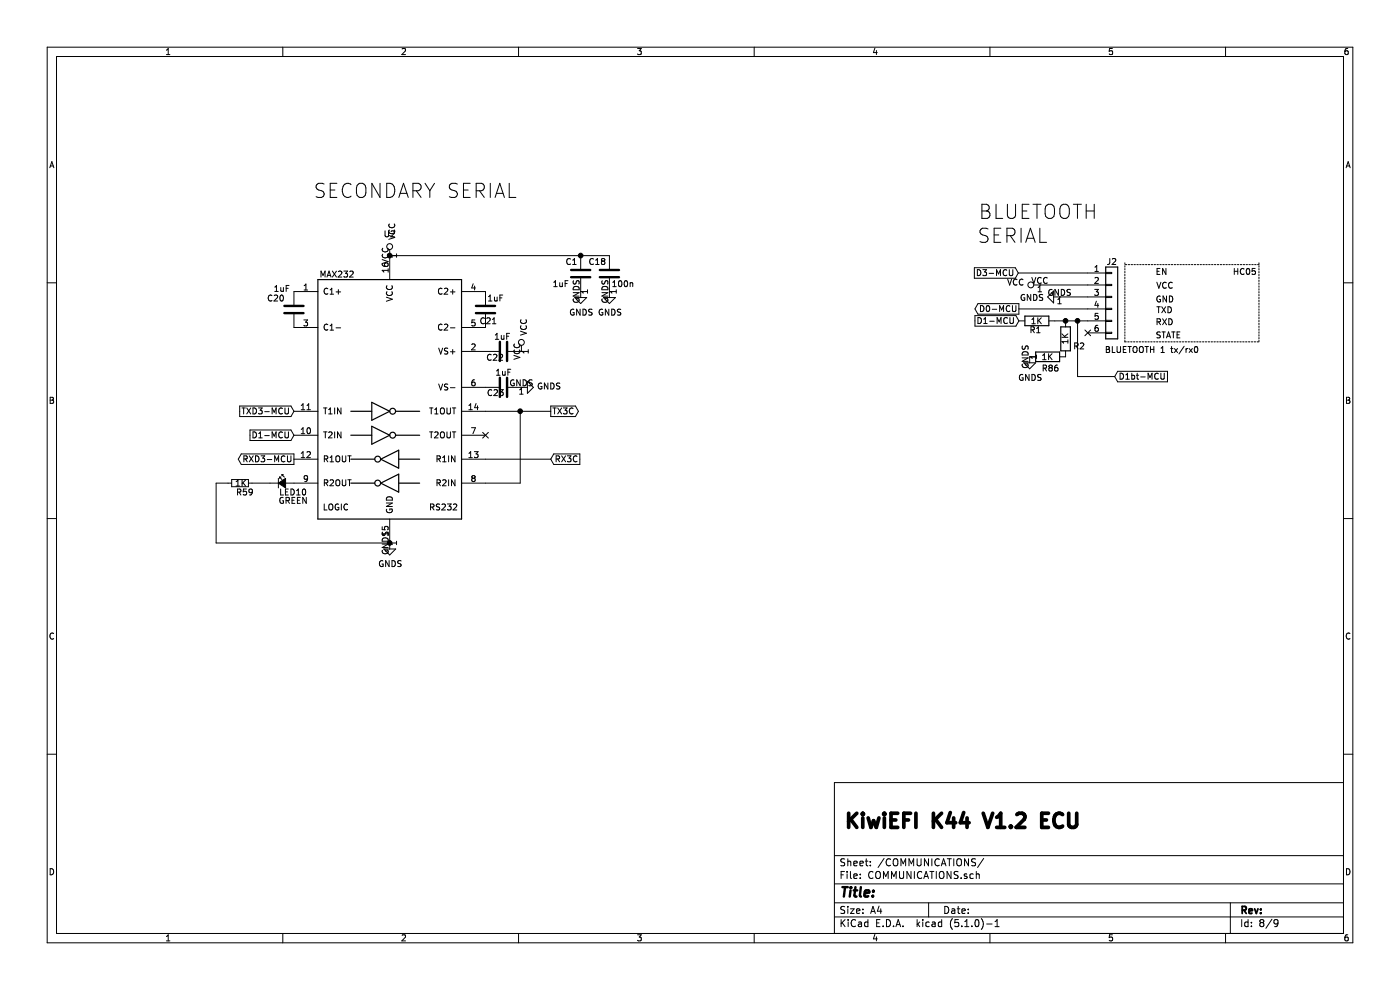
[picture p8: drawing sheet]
EESchema Schematic File Version 4
LIBS:KiwiEFIecuV44K-cache
EELAYER 29 0
EELAYER END
$Descr A4 11693 8268
encoding utf-8
Sheet 8 9
Title ""
Date ""
Rev ""
Comp ""
Comment1 ""
Comment2 ""
Comment3 ""
Comment4 ""
$EndDescr
Text GLabel 2455 3835 0    50   Output ~ 0
RXD3-MCU
Text GLabel 2455 3435 0    50   Input ~ 0
TXD3-MCU
$Comp
L Connector_Generic:Conn_01x06 J?
U 1 1
P 9285 2480
AR Path="/5FECF1D7/5FF81D31" Ref="J?"  Part="1" 
AR Path="/5FF81D31" Ref="J?"  Part="1" 
AR Path="/5FF7909B/5FF81D31" Ref="J2"  Part="1" 
F 0 "J2" H 9240 2775 50  0000 L CNN
F 1 "BLUETOOTH 1 tx/rx0" H 9225 2040 50  0000 L CNN
F 2 "Connector_PinHeader_2.54mm:PinHeader_1x06_P2.54mm_Vertical" H 9285 2480 50  0001 C CNN
F 3 "~" H 9285 2480 50  0001 C CNN
	1    9285 2480
	1    0    0    -1  
$EndComp
$Comp
L Device:R R?
U 1 1
P 8660 2680
AR Path="/5F25776A/5FF81D3B" Ref="R?"  Part="1" 
AR Path="/5FF81D3B" Ref="R?"  Part="1" 
AR Path="/5F4074D8/5FF81D3B" Ref="R?"  Part="1" 
AR Path="/5F4071D6/5FF81D3B" Ref="R?"  Part="1" 
AR Path="/5FECF1D7/5FF81D3B" Ref="R?"  Part="1" 
AR Path="/5FF7909B/5FF81D3B" Ref="R1"  Part="1" 
F 0 "R1" V 8735 2640 50  0000 L CNN
F 1 "1K" V 8660 2630 50  0000 L CNN
F 2 "Resistor_SMD:R_0805_2012Metric" V 8590 2680 50  0001 C CNN
F 3 "~" H 8660 2680 50  0001 C CNN
F 4 "311-120CRCT-ND" H 2710 -2020 50  0001 C CNN "Digikey Part Number"
F 5 "Yageo" H 2710 -2020 50  0001 C CNN "Manufacturer_Name"
F 6 "RC0805FR-07120RL" H 2710 -2020 50  0001 C CNN "Manufacturer_Part_Number"
F 7 "https://www.digikey.com/product-detail/en/yageo/RC0805FR-07120RL/311-120CRCT-ND/730522" H 2710 -2020 50  0001 C CNN "URL"
	1    8660 2680
	0    -1   1    0   
$EndComp
$Comp
L Device:R R?
U 1 1
P 8900 2830
AR Path="/5F25776A/5FF81D45" Ref="R?"  Part="1" 
AR Path="/5FF81D45" Ref="R?"  Part="1" 
AR Path="/5F4074D8/5FF81D45" Ref="R?"  Part="1" 
AR Path="/5F4071D6/5FF81D45" Ref="R?"  Part="1" 
AR Path="/5FECF1D7/5FF81D45" Ref="R?"  Part="1" 
AR Path="/5FF7909B/5FF81D45" Ref="R2"  Part="1" 
F 0 "R2" H 8735 2770 50  0000 L CNN
F 1 "1K" V 8900 2780 50  0000 L CNN
F 2 "Resistor_SMD:R_0805_2012Metric" V 8830 2830 50  0001 C CNN
F 3 "~" H 8900 2830 50  0001 C CNN
F 4 "311-10KARCT-ND" H 3150 -2420 50  0001 C CNN "Digikey Part Number"
F 5 "Yageo" H 3150 -2420 50  0001 C CNN "Manufacturer_Name"
F 6 "RC0805JR-0710KL" H 3150 -2420 50  0001 C CNN "Manufacturer_Part_Number"
F 7 "https://www.digikey.com/product-detail/en/yageo/RC0805JR-0710KL/311-10KARCT-ND/731188" H 3150 -2420 50  0001 C CNN "URL"
	1    8900 2830
	-1   0    0    -1  
$EndComp
Wire Wire Line
	9085 2680 9000 2680
Connection ~ 8900 2680
Wire Wire Line
	8900 2680 8810 2680
Text GLabel 8510 2680 0    50   Input ~ 0
D1-MCU
Text GLabel 8505 2280 0    50   Input ~ 0
D3-MCU
Text GLabel 8510 2580 0    50   Output ~ 0
D0-MCU
Wire Wire Line
	9085 2580 8510 2580
Wire Wire Line
	9085 2480 8850 2480
Wire Wire Line
	9085 2280 8505 2280
$Comp
L power:VCC #PWR?
U 1 1
P 8685 2380
AR Path="/5FF81D61" Ref="#PWR?"  Part="1" 
AR Path="/5FF7909B/5FF81D61" Ref="#PWR09"  Part="1" 
F 0 "#PWR09" H 8685 2230 50  0001 C CNN
F 1 "VCC" V 8703 2507 50  0000 L CNN
F 2 "" H 8685 2380 50  0001 C CNN
F 3 "" H 8685 2380 50  0001 C CNN
	1    8685 2380
	0    -1   -1   0   
$EndComp
Wire Wire Line
	8685 2380 9085 2380
$Comp
L Device:R R?
U 1 1
P 8750 2980
AR Path="/5F25776A/5FF81D73" Ref="R?"  Part="1" 
AR Path="/5FF81D73" Ref="R?"  Part="1" 
AR Path="/5F4074D8/5FF81D73" Ref="R?"  Part="1" 
AR Path="/5F4071D6/5FF81D73" Ref="R?"  Part="1" 
AR Path="/5FECF1D7/5FF81D73" Ref="R?"  Part="1" 
AR Path="/5FF7909B/5FF81D73" Ref="R86"  Part="1" 
F 0 "R86" V 8845 2880 50  0000 L CNN
F 1 "1K" V 8750 2930 50  0000 L CNN
F 2 "Resistor_SMD:R_0805_2012Metric" V 8680 2980 50  0001 C CNN
F 3 "~" H 8750 2980 50  0001 C CNN
F 4 "311-120CRCT-ND" H 2800 -1720 50  0001 C CNN "Digikey Part Number"
F 5 "Yageo" H 2800 -1720 50  0001 C CNN "Manufacturer_Name"
F 6 "RC0805FR-07120RL" H 2800 -1720 50  0001 C CNN "Manufacturer_Part_Number"
F 7 "https://www.digikey.com/product-detail/en/yageo/RC0805FR-07120RL/311-120CRCT-ND/730522" H 2800 -1720 50  0001 C CNN "URL"
	1    8750 2980
	0    -1   1    0   
$EndComp
Text Notes 8170 1840 0    118  ~ 0
BLUETOOTH
Text Notes 8160 2040 0    118  ~ 0
SERIAL
Wire Notes Line
	9395 2855 10515 2855
Wire Notes Line
	10515 2855 10515 2195
Wire Notes Line
	10515 2210 9395 2210
Wire Notes Line
	9395 2855 9395 2195
Text Notes 10295 2305 0    50   ~ 0
HC05
Text Notes 9650 2835 0    50   ~ 0
STATE
Text Notes 9650 2725 0    50   ~ 0
RXD
Text Notes 9655 2625 0    50   ~ 0
TXD
Text Notes 9650 2535 0    50   ~ 0
GND
Text Notes 9655 2420 0    50   ~ 0
VCC
Text Notes 9650 2305 0    50   ~ 0
EN
NoConn ~ 9085 2780
Text Notes 2615 1665 0    118  ~ 0
SECONDARY SERIAL
$Comp
L Interface_UART:MAX232 U2
U 1 1
P 3255 3335
F 0 "U2" H 3255 4716 50  0000 C CNN
F 1 "MAX232" H 2815 4380 50  0000 C CNN
F 2 "Package_SO:SOIC-16_3.9x9.9mm_P1.27mm" H 3305 2285 50  0001 L CNN
F 3 "http://www.ti.com/lit/ds/symlink/max232.pdf" H 3255 3435 50  0001 C CNN
	1    3255 3335
	1    0    0    -1  
$EndComp
$Comp
L power:VCC #PWR?
U 1 1
P 3255 2135
AR Path="/5FF74F65" Ref="#PWR?"  Part="1" 
AR Path="/5FF7909B/5FF74F65" Ref="#PWR012"  Part="1" 
F 0 "#PWR012" H 3255 1985 50  0001 C CNN
F 1 "VCC" V 3273 2262 50  0000 L CNN
F 2 "" H 3255 2135 50  0001 C CNN
F 3 "" H 3255 2135 50  0001 C CNN
	1    3255 2135
	1    0    0    -1  
$EndComp
$Comp
L power:VCC #PWR?
U 1 1
P 4355 2935
AR Path="/5FF762A8" Ref="#PWR?"  Part="1" 
AR Path="/5FF7909B/5FF762A8" Ref="#PWR097"  Part="1" 
F 0 "#PWR097" H 4355 2785 50  0001 C CNN
F 1 "VCC" V 4373 3062 50  0000 L CNN
F 2 "" H 4355 2935 50  0001 C CNN
F 3 "" H 4355 2935 50  0001 C CNN
	1    4355 2935
	1    0    0    -1  
$EndComp
Text GLabel 2455 3635 0    50   Input ~ 0
D1-MCU
$Comp
L KiwiEFIecuV44K-rescue:Led_Small-RESCUE-OLIMEXINO-2560_Rev_B-OLIMEXINO-2560_Rev_B-KiwiEFIecuV44K-rescue LED?
U 1 1
P 2355 4035
AR Path="/5FF8D81F" Ref="LED?"  Part="1" 
AR Path="/5FEB0816/5FF8D81F" Ref="LED?"  Part="1" 
AR Path="/5FECF1D7/5FF8D81F" Ref="LED?"  Part="1" 
AR Path="/61828FD0/5FF8D81F" Ref="LED?"  Part="1" 
AR Path="/5FF7909B/5FF8D81F" Ref="LED10"  Part="1" 
F 0 "LED10" H 2330 3960 50  0000 L CNN
F 1 "GREEN" H 2325 3890 50  0000 L CNN
F 2 "LED_SMD:LED_0805_2012Metric_Pad1.15x1.40mm_HandSolder" V 2355 4035 60  0001 C CNN
F 3 "" V 2355 4035 60  0000 C CNN
	1    2355 4035
	1    0    0    -1  
$EndComp
$Comp
L KiwiEFIecuV44K-rescue:R_Small-OLIMEXINO-2560_Rev_B-KiwiEFIecuV44K-rescue R?
U 1 1
P 2005 4035
AR Path="/5FF8D825" Ref="R?"  Part="1" 
AR Path="/5FEB0816/5FF8D825" Ref="R?"  Part="1" 
AR Path="/5FECF1D7/5FF8D825" Ref="R?"  Part="1" 
AR Path="/61828FD0/5FF8D825" Ref="R?"  Part="1" 
AR Path="/5FF7909B/5FF8D825" Ref="R59"  Part="1" 
F 0 "R59" V 2080 4000 50  0000 L CNN
F 1 "1K" V 2005 3990 50  0000 L CNN
F 2 "Resistor_SMD:R_0805_2012Metric_Pad1.15x1.40mm_HandSolder" H 2005 4035 60  0001 C CNN
F 3 "" H 2005 4035 60  0000 C CNN
	1    2005 4035
	0    1    1    0   
$EndComp
Wire Wire Line
	1805 4035 1905 4035
Wire Wire Line
	2255 4035 2105 4035
$Comp
L Device:C C?
U 1 1
P 5090 2285
AR Path="/5F475BB7/5FF9A4F1" Ref="C?"  Part="1" 
AR Path="/5F407370/5FF9A4F1" Ref="C?"  Part="1" 
AR Path="/60006153/5FF9A4F1" Ref="C?"  Part="1" 
AR Path="/5FF7909B/5FF9A4F1" Ref="C18"  Part="1" 
F 0 "C18" H 5115 2385 50  0000 L CNN
F 1 "100n" H 4880 2200 50  0000 L CNN
F 2 "Capacitor_SMD:C_0805_2012Metric_Pad1.15x1.40mm_HandSolder" H 5128 2135 50  0001 C CNN
F 3 "" H 5090 2285 50  0000 C CNN
	1    5090 2285
	-1   0    0    -1  
$EndComp
$Comp
L Device:C C?
U 1 1
P 4850 2285
AR Path="/5F475BB7/5FF9A4FE" Ref="C?"  Part="1" 
AR Path="/5F407370/5FF9A4FE" Ref="C?"  Part="1" 
AR Path="/60006153/5FF9A4FE" Ref="C?"  Part="1" 
AR Path="/5FF7909B/5FF9A4FE" Ref="C1"  Part="1" 
F 0 "C1" H 4875 2385 50  0000 L CNN
F 1 "1uF" H 4945 2200 50  0000 L CNN
F 2 "Capacitor_SMD:C_0805_2012Metric_Pad1.15x1.40mm_HandSolder" H 4888 2135 50  0001 C CNN
F 3 "" H 4850 2285 50  0000 C CNN
	1    4850 2285
	-1   0    0    -1  
$EndComp
Connection ~ 4850 2135
Wire Wire Line
	4850 2135 5090 2135
Connection ~ 3255 2135
Wire Wire Line
	3255 2135 4850 2135
$Comp
L Device:C C?
U 1 1
P 4055 2585
AR Path="/5F475BB7/5FFA0BFF" Ref="C?"  Part="1" 
AR Path="/5F407370/5FFA0BFF" Ref="C?"  Part="1" 
AR Path="/60006153/5FFA0BFF" Ref="C?"  Part="1" 
AR Path="/5FF7909B/5FFA0BFF" Ref="C21"  Part="1" 
F 0 "C21" H 3955 2490 50  0000 L CNN
F 1 "1uF" H 3900 2680 50  0000 L CNN
F 2 "Capacitor_SMD:C_0805_2012Metric_Pad1.15x1.40mm_HandSolder" H 4093 2435 50  0001 C CNN
F 3 "" H 4055 2585 50  0000 C CNN
	1    4055 2585
	-1   0    0    -1  
$EndComp
$Comp
L Device:C C?
U 1 1
P 4205 2935
AR Path="/5F475BB7/5FFA15ED" Ref="C?"  Part="1" 
AR Path="/5F407370/5FFA15ED" Ref="C?"  Part="1" 
AR Path="/60006153/5FFA15ED" Ref="C?"  Part="1" 
AR Path="/5FF7909B/5FFA15ED" Ref="C22"  Part="1" 
F 0 "C22" V 4150 2790 50  0000 L CNN
F 1 "1uF" V 4325 2855 50  0000 L CNN
F 2 "Capacitor_SMD:C_0805_2012Metric_Pad1.15x1.40mm_HandSolder" H 4243 2785 50  0001 C CNN
F 3 "" H 4205 2935 50  0000 C CNN
	1    4205 2935
	0    1    -1   0   
$EndComp
$Comp
L Device:C C?
U 1 1
P 4205 3235
AR Path="/5F475BB7/5FFA1B6F" Ref="C?"  Part="1" 
AR Path="/5F407370/5FFA1B6F" Ref="C?"  Part="1" 
AR Path="/60006153/5FFA1B6F" Ref="C?"  Part="1" 
AR Path="/5FF7909B/5FFA1B6F" Ref="C23"  Part="1" 
F 0 "C23" V 4155 3095 50  0000 L CNN
F 1 "1uF" V 4325 3165 50  0000 L CNN
F 2 "Capacitor_SMD:C_0805_2012Metric_Pad1.15x1.40mm_HandSolder" H 4243 3085 50  0001 C CNN
F 3 "" H 4205 3235 50  0000 C CNN
	1    4205 3235
	0    1    -1   0   
$EndComp
$Comp
L Device:C C?
U 1 1
P 2455 2585
AR Path="/5F475BB7/5FFA20C0" Ref="C?"  Part="1" 
AR Path="/5F407370/5FFA20C0" Ref="C?"  Part="1" 
AR Path="/60006153/5FFA20C0" Ref="C?"  Part="1" 
AR Path="/5FF7909B/5FFA20C0" Ref="C20"  Part="1" 
F 0 "C20" H 2530 2680 50  0000 L CNN
F 1 "1uF" H 2485 2760 50  0000 L CNN
F 2 "Capacitor_SMD:C_0805_2012Metric_Pad1.15x1.40mm_HandSolder" H 2493 2435 50  0001 C CNN
F 3 "" H 2455 2585 50  0000 C CNN
	1    2455 2585
	-1   0    0    -1  
$EndComp
Wire Wire Line
	4055 3435 4345 3435
Connection ~ 4345 3435
Wire Wire Line
	4345 3435 4600 3435
Text GLabel 4600 3835 2    50   Input ~ 0
RX3C
Text GLabel 4600 3435 2    50   Output ~ 0
TX3C
$Comp
L power:GNDS #PWR0103
U 1 1
P 4850 2435
F 0 "#PWR0103" H 4850 2185 50  0001 C CNN
F 1 "GNDS" H 4855 2262 50  0000 C CNN
F 2 "" H 4850 2435 50  0001 C CNN
F 3 "" H 4850 2435 50  0001 C CNN
	1    4850 2435
	1    0    0    -1  
$EndComp
$Comp
L power:GNDS #PWR0106
U 1 1
P 8600 2980
F 0 "#PWR0106" H 8600 2730 50  0001 C CNN
F 1 "GNDS" H 8605 2807 50  0000 C CNN
F 2 "" H 8600 2980 50  0001 C CNN
F 3 "" H 8600 2980 50  0001 C CNN
	1    8600 2980
	1    0    0    -1  
$EndComp
$Comp
L power:GNDS #PWR0105
U 1 1
P 8850 2480
F 0 "#PWR0105" H 8850 2230 50  0001 C CNN
F 1 "GNDS" V 8855 2352 50  0000 R CNN
F 2 "" H 8850 2480 50  0001 C CNN
F 3 "" H 8850 2480 50  0001 C CNN
	1    8850 2480
	0    1    1    0   
$EndComp
$Comp
L power:GNDS #PWR0104
U 1 1
P 5090 2435
F 0 "#PWR0104" H 5090 2185 50  0001 C CNN
F 1 "GNDS" H 5095 2262 50  0000 C CNN
F 2 "" H 5090 2435 50  0001 C CNN
F 3 "" H 5090 2435 50  0001 C CNN
	1    5090 2435
	1    0    0    -1  
$EndComp
$Comp
L power:GNDS #PWR0107
U 1 1
P 4355 3235
F 0 "#PWR0107" H 4355 2985 50  0001 C CNN
F 1 "GNDS" V 4360 3107 50  0000 R CNN
F 2 "" H 4355 3235 50  0001 C CNN
F 3 "" H 4355 3235 50  0001 C CNN
	1    4355 3235
	0    -1   -1   0   
$EndComp
Wire Wire Line
	3255 4535 1805 4535
Wire Wire Line
	1805 4535 1805 4035
Connection ~ 3255 4535
$Comp
L power:GNDS #PWR0108
U 1 1
P 3255 4535
F 0 "#PWR0108" H 3255 4285 50  0001 C CNN
F 1 "GNDS" H 3260 4362 50  0000 C CNN
F 2 "" H 3255 4535 50  0001 C CNN
F 3 "" H 3255 4535 50  0001 C CNN
	1    3255 4535
	1    0    0    -1  
$EndComp
Wire Wire Line
	4055 4035 4345 4035
Wire Wire Line
	4345 3435 4345 4035
Wire Wire Line
	4055 3835 4600 3835
NoConn ~ 4055 3635
Text GLabel 9310 3145 2    50   Input ~ 0
D1bt-MCU
Wire Wire Line
	9000 2680 9000 3145
Connection ~ 9000 2680
Wire Wire Line
	9000 2680 8900 2680
Wire Wire Line
	9000 3145 9310 3145
Text Notes 7045 6935 0    118  ~ 24
KiwiEFI K44 V1.2 ECU
$EndSCHEMATC
